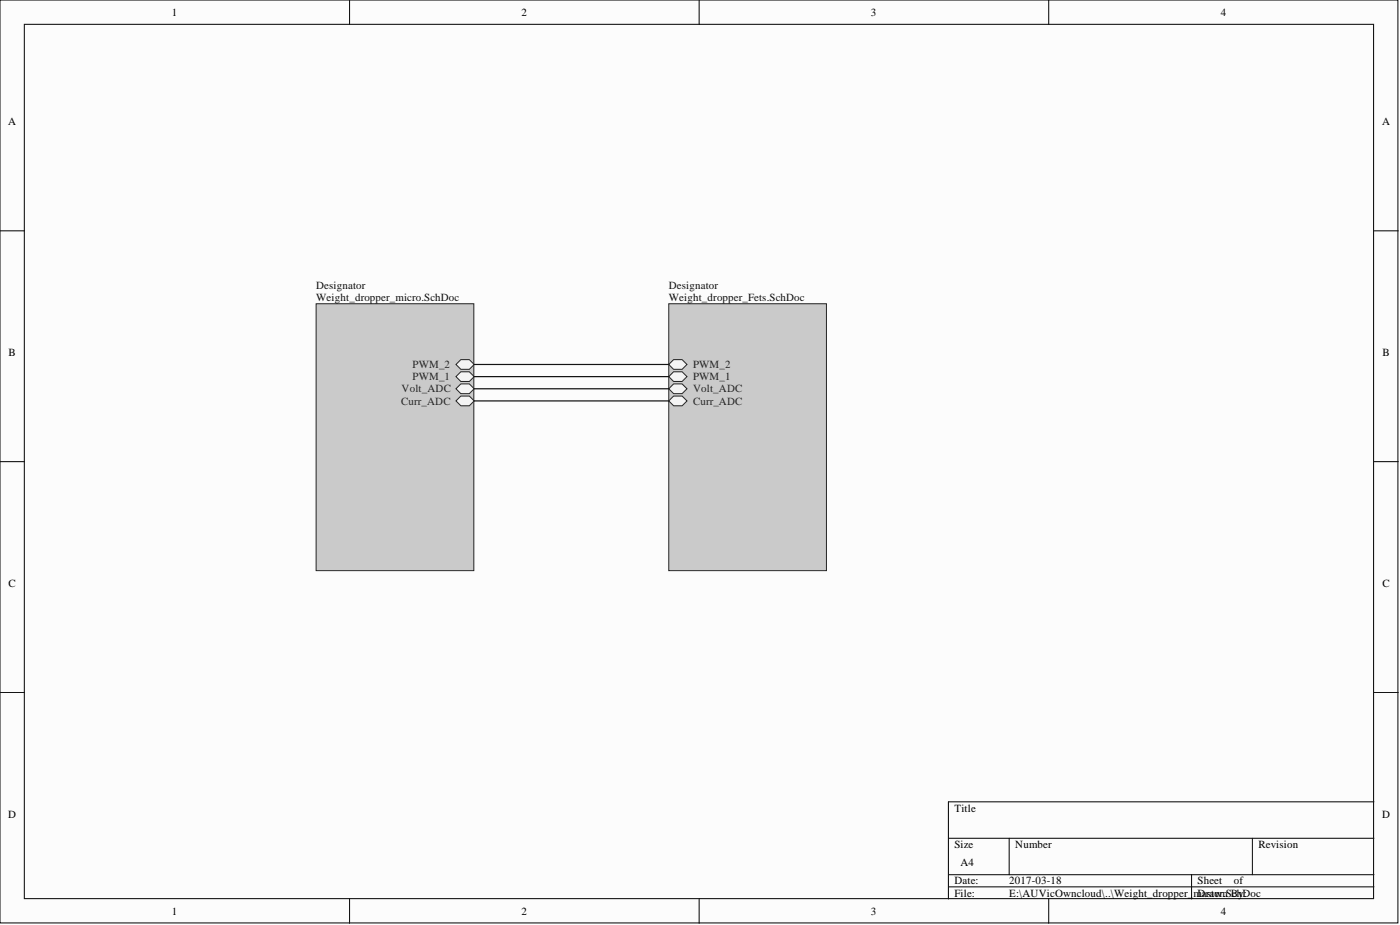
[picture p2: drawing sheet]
<svg xmlns="http://www.w3.org/2000/svg" width="292mm" height="193mm" viewBox="0 0 292 193" stroke-linecap="round" stroke-linejoin="round" font-family="sans-serif">
<g fill="#fcfcfc" stroke="#000" stroke-width=".21">
<path d="M0 0h291.7v192.5h-291.7z"/>
<path d="M5.1 5.1h281.5v182.4h-281.5z"/>
</g>
<g fill="none" stroke="#000" stroke-width=".21">
<path d="M72.9 0v5.1M145.9 0v5.1M218.8 0v5.1M0 48.2h5.1M286.7 48.2h5M0 96.3h5.1M286.7 96.3h5M0 144.5h5.1M286.7 144.5h5M197.9 174.9h88.8M210.6 174.9v7.6M261.3 174.9v7.6"/>
<path d="M286.7 167.3h-88.8v20.2M72.9 187.5v5.1M145.9 187.5v5.1M197.9 182.5h88.8M197.9 185h88.8M218.8 187.5v5.1M248.6 182.5v5"/>
</g>
<path d="M66 63.4h32.9v55.6h-32.9z" fill="#cacaca" stroke="#262626" stroke-width=".21"/>
<path d="M95.1 76l1-1h1.8l1 1-1 1h-1.8z" fill-rule="evenodd" fill="#f0f0f0"/>
<path d="M95.1 76l1-1h1.8l1 1-1 1h-1.8z" fill="none" stroke="#262626" stroke-width=".21"/>
<path d="M95.1 78.6l1-1h1.8l1 1-1 1h-1.8z" fill-rule="evenodd" fill="#f0f0f0"/>
<path d="M95.1 78.6l1-1h1.8l1 1-1 1h-1.8z" fill="none" stroke="#262626" stroke-width=".21"/>
<path d="M95.1 81.1l1-1h1.8l1 1-1 1h-1.8z" fill-rule="evenodd" fill="#f0f0f0"/>
<path d="M95.1 81.1l1-1h1.8l1 1-1 1h-1.8z" fill="none" stroke="#262626" stroke-width=".21"/>
<path d="M95.1 83.6l1-1h1.8l1 1-1 1.1h-1.8z" fill-rule="evenodd" fill="#f0f0f0"/>
<path d="M95.1 83.6l1-1h1.8l1 1-1 1.1h-1.8z" fill="none" stroke="#262626" stroke-width=".21"/>
<path d="M139.5 63.4h32.9v55.6h-32.9z" fill="#cacaca" stroke="#262626" stroke-width=".21"/>
<path d="M139.5 76l1-1h1.8l1 1-1 1h-1.8z" fill-rule="evenodd" fill="#f0f0f0"/>
<path d="M139.5 76l1-1h1.8l1 1-1 1h-1.8z" fill="none" stroke="#262626" stroke-width=".21"/>
<path d="M139.5 78.6l1-1h1.8l1 1-1 1h-1.8z" fill-rule="evenodd" fill="#f0f0f0"/>
<path d="M139.5 78.6l1-1h1.8l1 1-1 1h-1.8z" fill="none" stroke="#262626" stroke-width=".21"/>
<path d="M139.5 83.6l1-1h1.8l1 1-1 1.1h-1.8z" fill-rule="evenodd" fill="#f0f0f0"/>
<path d="M139.5 83.6l1-1h1.8l1 1-1 1.1h-1.8z" fill="none" stroke="#262626" stroke-width=".21"/>
<path d="M139.5 81.1l1-1h1.8l1 1-1 1h-1.8z" fill-rule="evenodd" fill="#f0f0f0"/>
<path d="M139.5 81.1l1-1h1.8l1 1-1 1h-1.8z" fill="none" stroke="#262626" stroke-width=".21"/>
<path d="M98.9 76h40.6M98.9 78.6h40.6M98.9 81.1h40.6M98.9 83.6h40.6" fill="none" stroke="#0e0e0e" stroke-width=".25"/>
<g font-size="2.3">
<text x="35.9" y="3.3">1</text>
<text x="108.8" y="3.3">2</text>
<text x="181.7" y="3.3">3</text>
<text x="254.7" y="3.3">4</text>
<text x="1.7" y="26.1">A</text>
<text x="288.4" y="26.1">A</text>
<text x="1.8" y="74.3">B</text>
<text x="288.4" y="74.3">B</text>
<text x="1.8" y="122.4">C</text>
<text x="288.4" y="122.4">C</text>
<text x="1.7" y="170.6">D</text>
<text x="199.1" y="169.3">Title</text>
<text x="288.4" y="170.6">D</text>
<text x="199.1" y="176.9">Size</text>
<text x="211.8" y="176.9">Number</text>
<text x="262.6" y="176.9">Revision</text>
<text x="199.1" y="184.5">Date:</text>
<text x="200.4" y="180.7">A4</text>
<text x="210.6" y="184.5">2017-03-18</text>
<text x="249.9" y="184.5">Sheet</text>
<text x="257.4" y="184.5">of</text>
<text x="35.9" y="190.8">1</text>
<text x="108.8" y="190.8">2</text>
<text x="181.7" y="190.8">3</text>
<text x="199.1" y="187">File:</text>
<text x="210.6" y="187">E:\AUVicOwncloud\..\Weight_dropper_</text>
<text x="249" y="187">master.SchDoc</text>
<text x="249.9" y="187">Drawn By:</text>
<text x="254.7" y="190.8">4</text>
</g>
<g font-size="2.3" fill="#0e0e0e">
<text x="66" y="60.3">Designator</text>
<text x="66" y="62.9">Weight_dropper_micro.SchDoc</text>
<text x="139.5" y="60.3">Designator</text>
<text x="139.5" y="62.9">Weight_dropper_Fets.SchDoc</text>
</g>
<g font-size="2.3" fill="#262626">
<text x="86.1" y="76.8">PWM_2</text>
<text x="144.6" y="76.8">PWM_2</text>
<text x="83.8" y="81.9">Volt_ADC</text>
<text x="86.1" y="79.3">PWM_1</text>
<text x="144.6" y="79.3">PWM_1</text>
<text x="144.6" y="81.9">Volt_ADC</text>
<text x="83.7" y="84.4">Curr_ADC</text>
<text x="144.6" y="84.4">Curr_ADC</text>
</g>
</svg>
